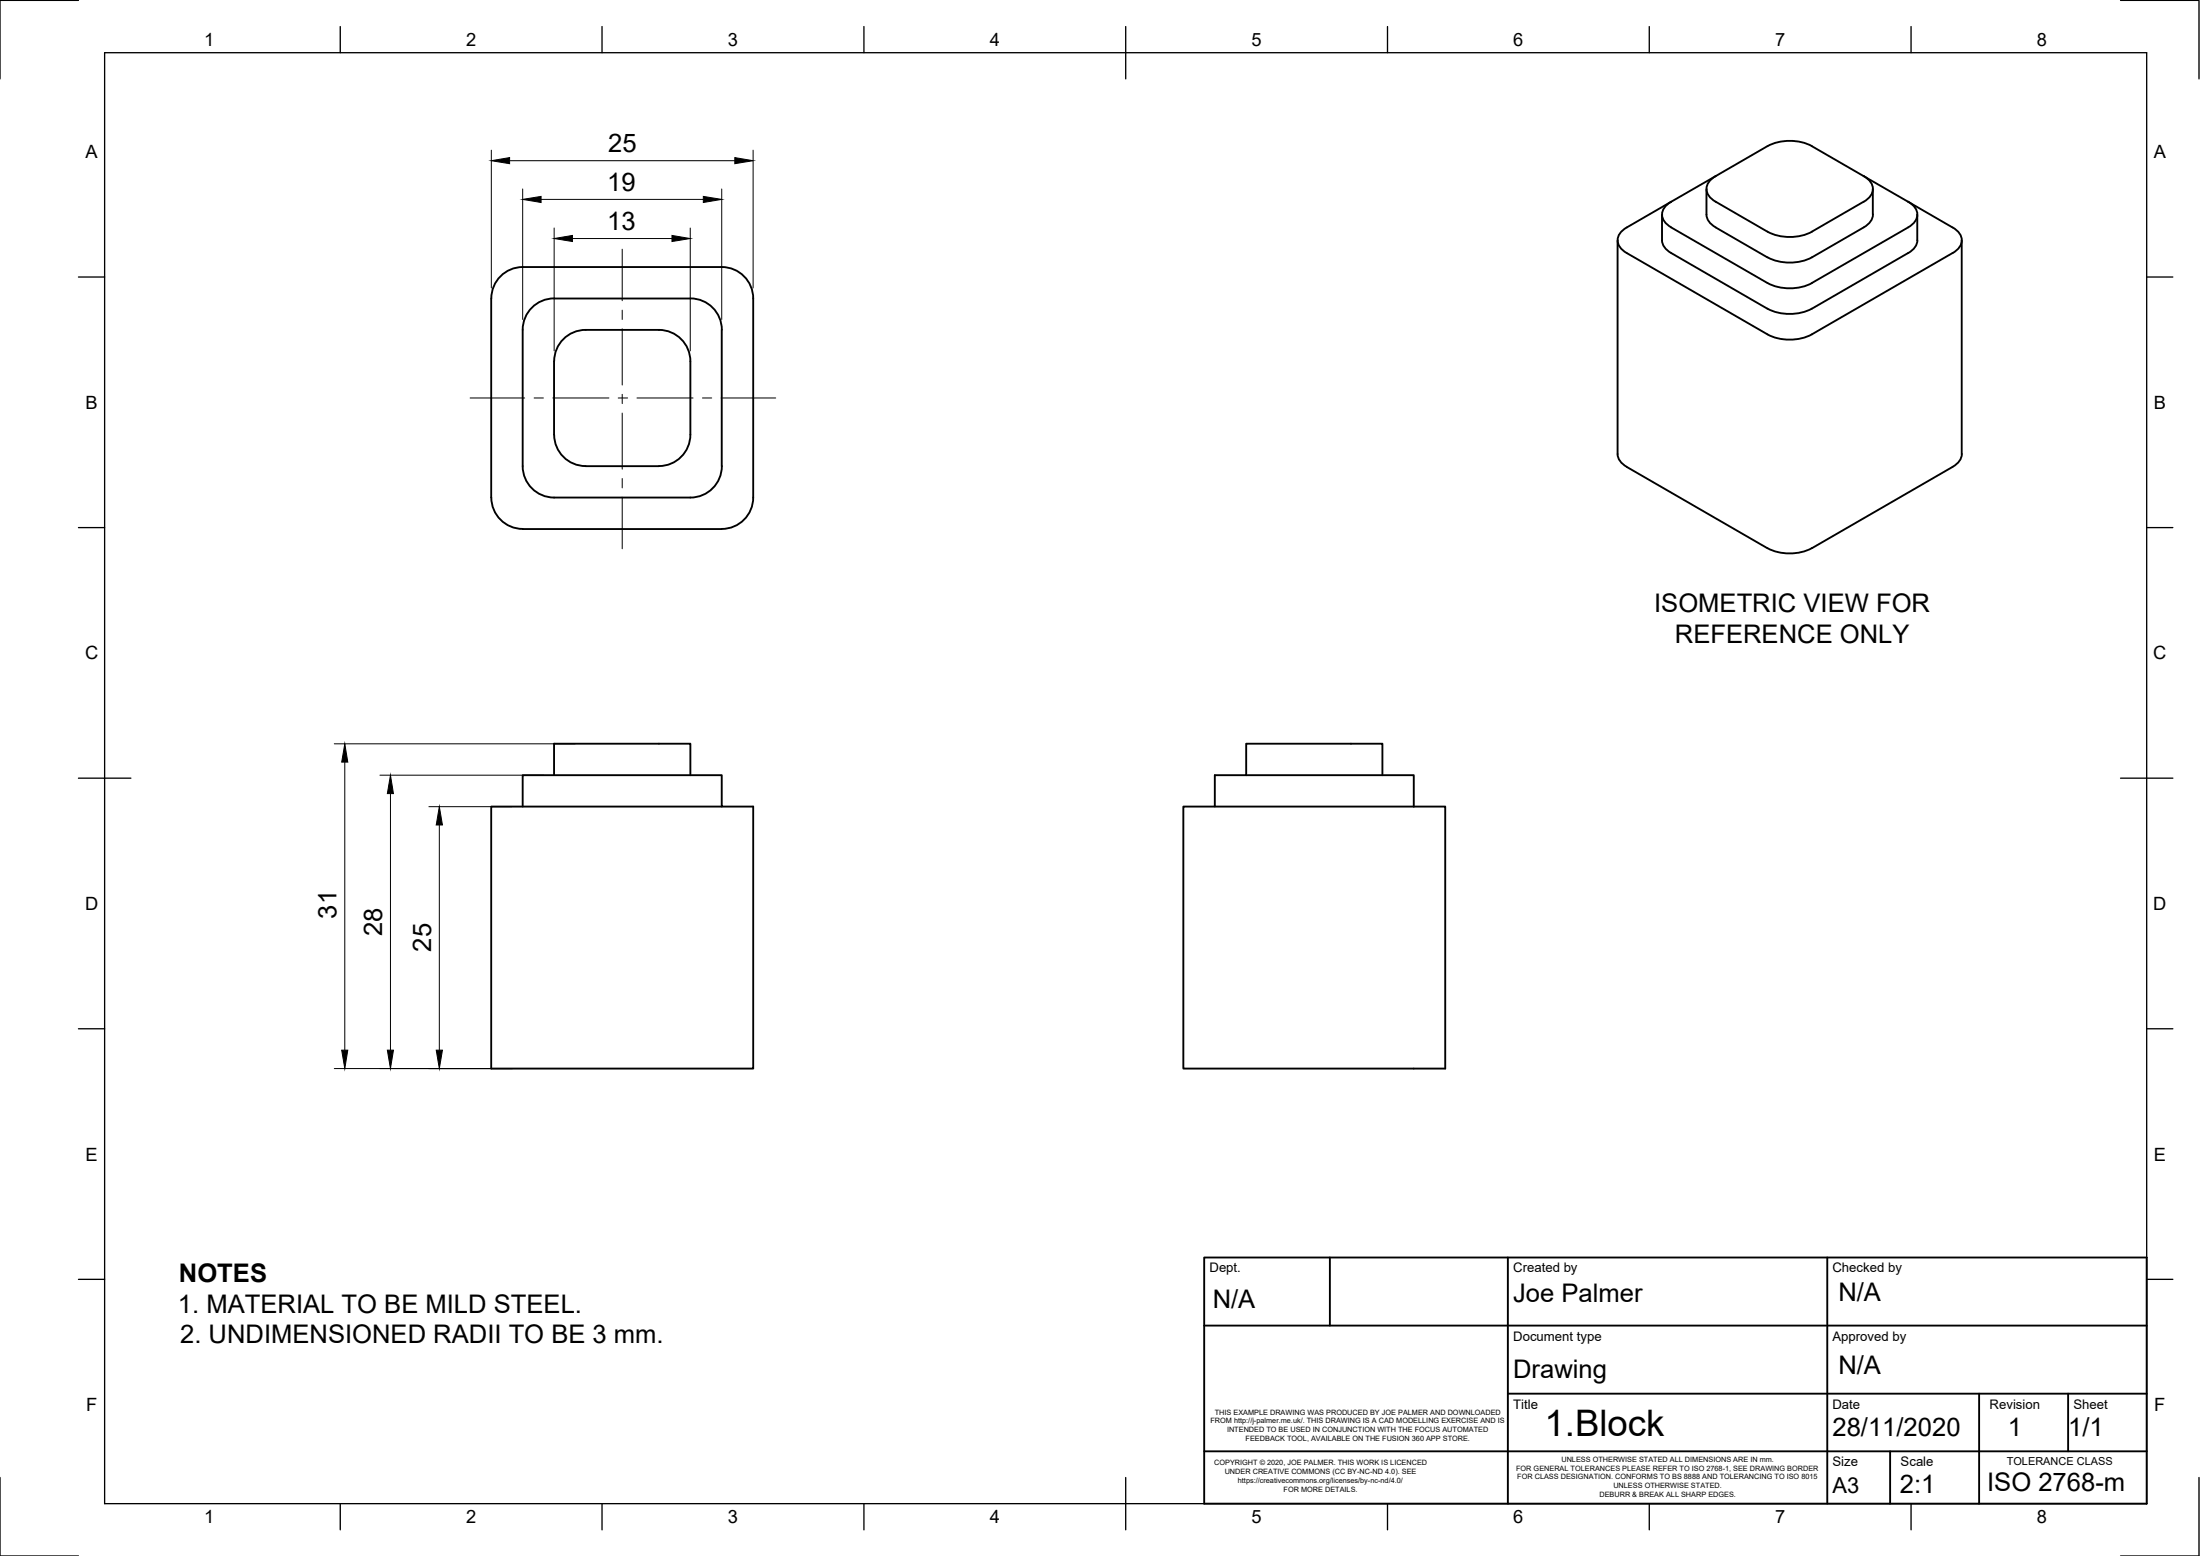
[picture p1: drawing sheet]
<svg xmlns="http://www.w3.org/2000/svg" width="420mm" height="297mm" viewBox="0 0 420 297" stroke-linecap="round" stroke-linejoin="round" font-family="sans-serif">
<!-- layer: Visible -->
<g fill="none" stroke="#000" stroke-width=".36">
<path d="M319.2 38.5a2.54 2.54 0 0 0-1.2 3.9l1.2 1 18.4 10.6a9.4 9.4 0 0 0 8.5 0M325.9 36.1v4.9a3 3 0 0 0 1.8 2.4l9.8 5.7a9.5 9.5 0 0 0 8.6 0M327.7 33.6l-8.5 4.9M327.7 33.6a2.54 2.54 0 0 0-1.3 3.9l1.3 1 9.8 5.7a9.4 9.4 0 0 0 8.6 0M346 27.9l26.9 15.5a2.54 2.54 0 0 1 1.2 3.9l-1.2 1-26.9 15.5a9.4 9.4 0 0 1-8.5 0l-26.8-15.5a2.53 2.53 0 0 1-1.2-3.9l1.2-1 8.5-4.9M346.1 27.9a9.4 9.4 0 0 0-8.5 0l-9.9 5.7M355.9 33.6a2.54 2.54 0 0 1 1.3 3.9l-1.3 1-9.9 5.7M357.7 36.1v4.9M364.4 38.5a2.54 2.54 0 0 1 1.2 3.9l-1.2 1M93.8 57v38a6 6 0 0 0 6 6h38a6 6 0 0 0 6-6v-38M105.8 57h26M105.8 57a6 6 0 0 0-6 6v26a6 6 0 0 0 6 6h26"/>
<path d="M131.9 57a6 6 0 0 1 5.9 6l.1 26a6 6 0 0 1-6 6M143.8 57a6 6 0 0 0-6-6h-38a6 6 0 0 0-6 6M308.9 45.9v40.8M317.4 41v4.9a2.99 2.99 0 0 0 1.8 2.4l18.3 10.6a9.4 9.4 0 0 0 8.5 0l18.4-10.6M357.7 41a3 3 0 0 1-1.8 2.4l-9.9 5.7M364.4 43.4l-18.4 10.6M366.2 41v4.9M366.2 45.9a3 3 0 0 1-1.8 2.4M374.6 45.9v40.8M105.8 69v14M105.8 69a6 6 0 0 1 6-6h14a6 6 0 0 1 6 6v14a6 6 0 0 1-6 6M105.8 83a6 6 0 0 0 6 6"/>
<path d="M111.8 89h14M308.9 86.7a3.1 3.1 0 0 0 1.8 2.4l26.8 15.5a9.5 9.5 0 0 0 8.5 .1l26.9-15.6a3 3 0 0 0 1.8-2.4M99.8 154v-6h38v6h6v50h-50v-50h44M105.8 148v-6h26v6M232 154h38M238 148h32v6M264 148v-6h-26v6h-6v6h-6v50h50v-50h-6"/>
</g>
<!-- layer: Border -->
<g fill="none" stroke="#000" stroke-width=".25">
<path d="M15 .1h-15v15M20 10.1h390v276.9h-390zM65 5.1v5M115 5.1v5M165 5.1v5M215 5.1v10M265 5.1v5M315 5.1v5M365 5.1v5M405 .1h15v15M15 52.9h5M410 52.9h5"/>
<path d="M15 100.7h5M410 100.7h5M15 148.6h10M405 148.6h10M15 196.4h5M410 196.4h5M15 244.2h5M410 244.2h5M0 282.1v14.9h15M65 287v5M115 287v5M165 287v5"/>
<path d="M215 282.1v9.9M265 287v5M315 287v5M365 287v5M420 282.1v14.9h-15"/>
</g>
<!-- layer: TitleBlock -->
<path d="M230 240.1h180v46.9h-180zM230 253.1h180M254 240.1v13M288 240.1v46.9M349 240.1v46.9M230 277.1h180M288 266.1h122M361 277.1v9.9M378 266.1v20.9M395 266.1v11" fill="none" stroke="#000" stroke-width=".36"/>
<!-- layer: Dimensions -->
<g fill="none" stroke="#000" stroke-width=".19">
<path d="M93.8 28.7v26.3M97.3 30.7h43M99.8 36.1v24.9M103.3 38.1h31M137.8 36.1v24.9M143.8 28.7v26.3M105.8 43.5v23.5M109.3 45.5h19M131.8 43.5v23.5M63.8 142h46M65.8 145.5v55M72.6 148h31.2"/>
<path d="M74.6 151.5v49M81.9 154h15.9M83.9 157.5v43M63.8 204h34"/>
</g>
<path d="M93.8 30.7l3.5-.6v1.1zM99.8 38.1l3.5-.6v1.2zM134.3 37.5l3.5 .6-3.5 .6zM140.3 30.1l3.5 .6-3.5 .5zM105.8 45.5l3.5-.6v1.2zM128.3 44.9l3.5 .6-3.5 .6zM65.8 142l.6 3.5h-1.1zM74.6 148l.5 3.5h-1.1zM83.9 154l.6 3.5h-1.2zM65.3 200.5h1.1l-.6 3.5zM74 200.5h1.1l-.5 3.5zM83.3 200.5h1.2l-.6 3.5z" fill="#000" stroke="#000" stroke-width=".19"/>
<!-- layer: Center Lines -->
<g fill="none" stroke="#000" stroke-width=".19">
<path d="M118.8 47.6v9.8M118.8 59.2v1.8M89.8 76h10.4M102 76h1.8M105.6 76h10.7M118.1 76h1.8M118.8 62.8v10.7M118.8 75.3v1.8M118.8 78.9v10.7M121.6 76h10.8M134.2 76h1.7M137.7 76h10.4"/>
<path d="M118.8 91.3v1.8M118.8 94.9v9.9"/>
</g>
<text font-size="7" x="295" y="274.1">1.Block</text>
<g font-size="4.9">
<text x="116.1" y="29.1">25</text>
<text x="116" y="36.5">19</text>
<text x="116" y="44">13</text>
<text x="315.9" y="116.8">ISOMETRIC VIEW FOR</text>
<text x="319.9" y="122.7">REFERENCE ONLY</text>
<text x="64.3" y="175.4" transform="rotate(-90 64.3 175.4)">31</text>
<text x="73" y="178.7" transform="rotate(-90 73 178.7)">28</text>
<text x="82.3" y="181.7" transform="rotate(-90 82.3 181.7)">25</text>
<text x="34.2" y="244.7">NOTES</text>
<text x="34" y="250.6">1. MATERIAL TO BE MILD STEEL.</text>
<text x="231.6" y="249.6">N/A</text>
<text x="289" y="248.5">Joe Palmer</text>
<text x="351.1" y="248.4">N/A</text>
<text x="34.4" y="256.5">2. UNDIMENSIONED RADII TO BE 3 mm.</text>
<text x="289" y="263">Drawing</text>
<text x="351.1" y="262.3">N/A</text>
<text x="350" y="274.1">28/11/2020</text>
<text x="383.5" y="274.1">1</text>
<text x="395" y="274.1">1/1</text>
<text x="362.8" y="285.1">2:1</text>
<text x="379.5" y="284.6">ISO 2768-m</text>
</g>
<text font-size="4.2" x="350" y="285.1">A3</text>
<g font-size="3.5">
<text x="39" y="8.8">1</text>
<text x="89" y="8.8">2</text>
<text x="139" y="8.8">3</text>
<text x="189" y="8.8">4</text>
<text x="239" y="8.8">5</text>
<text x="289" y="8.8">6</text>
<text x="339" y="8.8">7</text>
<text x="389" y="8.8">8</text>
<text x="16.3" y="30.2">A</text>
<text x="411.3" y="30.2">A</text>
<text x="16.3" y="78">B</text>
<text x="411.3" y="78">B</text>
<text x="16.2" y="125.9">C</text>
<text x="411.2" y="125.9">C</text>
<text x="16.2" y="173.7">D</text>
<text x="411.2" y="173.7">D</text>
<text x="16.3" y="221.6">E</text>
<text x="411.3" y="221.6">E</text>
<text x="16.4" y="269.4">F</text>
<text x="411.4" y="269.4">F</text>
<text x="39" y="290.8">1</text>
<text x="89" y="290.8">2</text>
<text x="139" y="290.8">3</text>
<text x="189" y="290.8">4</text>
<text x="239" y="290.8">5</text>
<text x="289" y="290.8">6</text>
<text x="339" y="290.8">7</text>
<text x="389" y="290.8">8</text>
</g>
<g font-size="2.5">
<text x="231" y="242.9">Dept.</text>
<text x="289" y="242.9">Created by</text>
<text x="350" y="242.9">Checked by</text>
<text x="289" y="256.1">Document type</text>
<text x="350" y="256.1">Approved by</text>
<text x="289" y="269.1">Title</text>
<text x="350" y="269.1">Date</text>
<text x="380" y="269.1">Revision</text>
<text x="396" y="269.1">Sheet</text>
<text x="350" y="279.9">Size</text>
<text x="363" y="279.9">Scale</text>
</g>
<text font-size="2.1" x="383.2" y="279.6">TOLERANCE CLASS</text>
<g font-size="1.4">
<text x="231.2" y="271.7">FROM http://j-palmer.me.uk/. THIS DRAWING IS A CAD MODELLING EXERCISE AND IS</text>
<text x="232" y="270">THIS EXAMPLE DRAWING WAS PRODUCED BY JOE PALMER AND DOWNLOADED</text>
<text x="234.3" y="273.4">INTENDED TO BE USED IN CONJUNCTION WITH THE FOCUS AUTOMATED</text>
<text x="237.9" y="275.1">FEEDBACK TOOL, AVAILABLE ON THE FUSION 360 APP STORE.</text>
<text x="231.9" y="279.7">COPYRIGHT © 2020, JOE PALMER. THIS WORK IS LICENCED</text>
<text x="233.9" y="281.4">UNDER CREATIVE COMMONS (CC BY-NC-ND 4.0). SEE</text>
<text x="289.6" y="280.8">FOR GENERAL TOLERANCES PLEASE REFER TO ISO 2768-1, SEE DRAWING BORDER</text>
<text x="298.2" y="279.1">UNLESS OTHERWISE STATED ALL DIMENSIONS ARE IN mm.</text>
<text x="236.4" y="283.1">https://creativecommons.org/licenses/by-nc-nd/4.0/</text>
<text x="245.2" y="284.7">FOR MORE DETAILS.</text>
<text x="289.8" y="282.4">FOR CLASS DESIGNATION. CONFORMS TO BS 8888 AND TOLERANCING TO ISO 8015</text>
<text x="305.5" y="285.8">DEBURR &amp; BREAK ALL SHARP EDGES.</text>
<text x="308.1" y="284.1">UNLESS OTHERWISE STATED.</text>
</g>
</svg>
